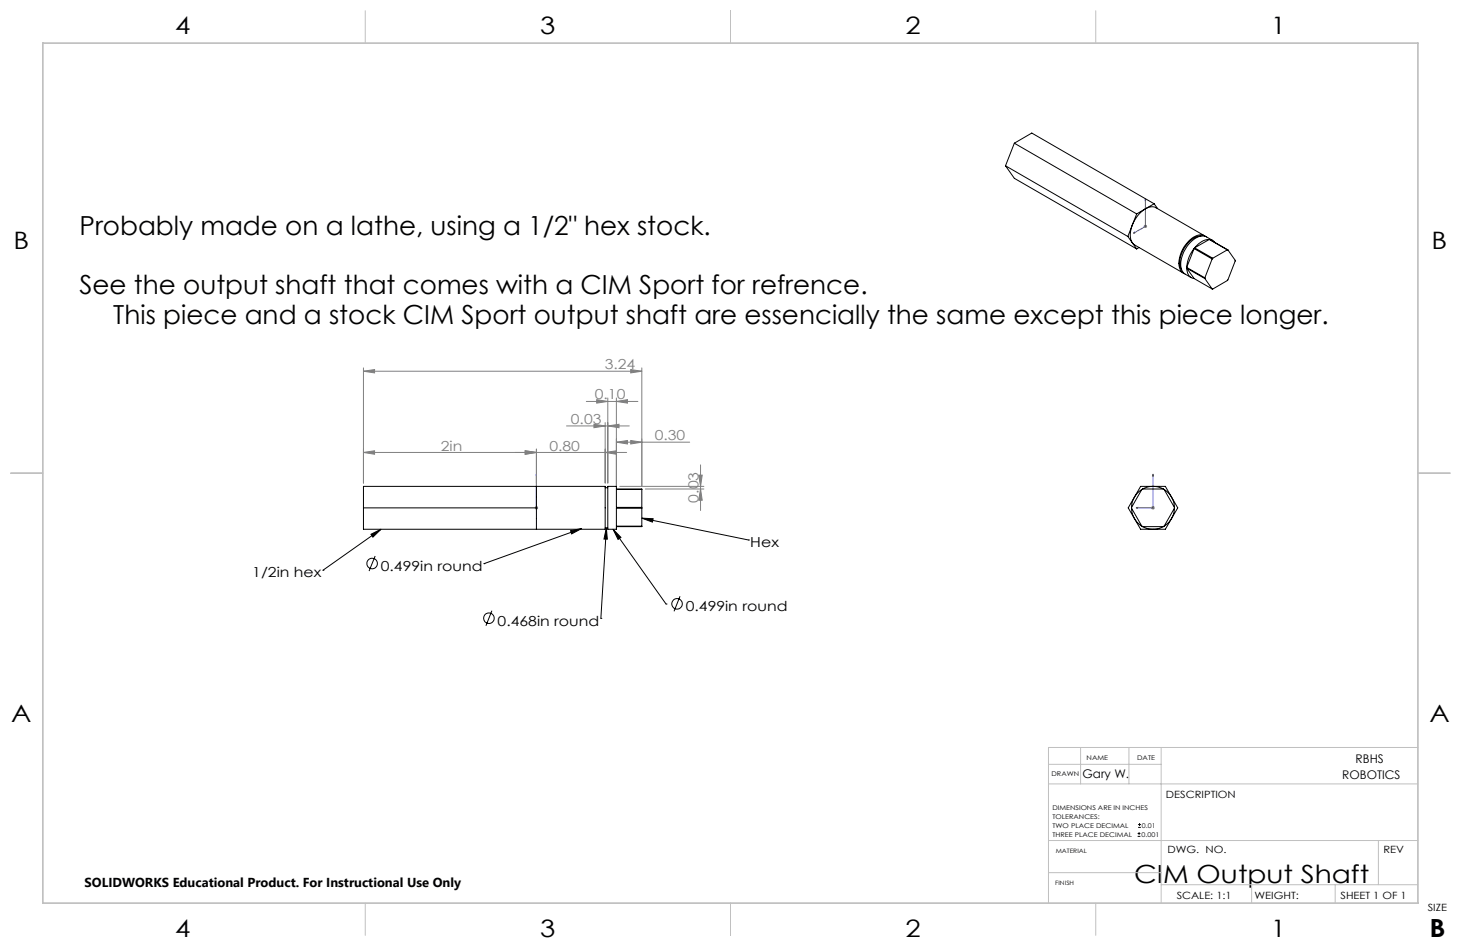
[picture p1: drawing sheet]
<svg xmlns="http://www.w3.org/2000/svg" width="432mm" height="279mm" viewBox="0 0 432 279" stroke-linecap="round" stroke-linejoin="round" font-family="sans-serif">
<g fill="none" stroke="#000" stroke-width=".3">
<path d="M109.6 157.8l3-1.5-2.4 2.3zM112.6 156.3l-17.1 12.1M168.6 156.7l3.3-.6-3 1.6zM171.9 156.1l-28.8 10.4M179.2 155.9l-1.6 26.7M179.2 155.9l.3 3.3h-1zM181.2 156.3l2.3 2.4-.8 .6zM181.2 156.3l15.6 22.1M189.7 153l3.3 .2-.2 1zM189.7 153l31.5 6.5M221.2 159.5h.1M95.5 168.4h.1"/>
<path d="M110.9 164.2l-1.8 4.5M143.1 166.5h.1M196.8 178.4h.1M201 176.1l-1.8 4.5M145.4 180.4l-1.8 4.4M177.6 182.6h.1M336.2 247h.8M336.2 246.2h.8M336.4 244.4h.8M336.4 243.5h.8M336.7 245.8v.8M336.8 243.1v.8"/>
<circle cx="110" cy="166.4" r="1.55"/>
<circle cx="200.1" cy="178.3" r="1.56"/>
<circle cx="144.5" cy="182.6" r="1.55"/>
</g>
<path d="M338.5 58.7v8.2l-3.5 2M338.5 58.7l.1 .4-.2 .1zM335.4 68.6v.2l-.4 .1zM158.5 149.9v.2zM158.5 140.1v.4v-.4M158.5 150h.1M158.5 140.1v9.9M335.8 150l.5-.1v.2zM340.8 140.1v9.9h-5M340.8 140.1l.1 .4h-.3z" fill="none" stroke="#00f" stroke-width=".3"/>
<g fill="none" stroke="#808080" stroke-width=".3">
<path d="M338 66.9h1M338.2 66.5l.7 .7M338.5 66.4v.9M338.9 66.5l-.7 .7M107.4 109.6l3.3-.5v1zM107.4 108.7v34M107.4 109.6h82.3M173.3 118.6h15.2M176.4 118l3.2 .6-3.2 .5zM179.6 117.5v25.2M182.2 118.6l3.3-.6v1.1zM182.2 117.5v26.1"/>
<path d="M186.4 109.1l3.3 .5-3.3 .5zM189.7 108.7v34.9M107.4 133.6l3.3-.5v1.1zM107.4 133.6h77.8M155.2 133.1l3.3 .5-3.3 .6zM158.5 132.6v16.4M167.4 125.8h18.6M175.5 125.3l3.4 .5-3.4 .5zM178.9 133.6l3.3-.5v1.1zM178.9 124.8v17.9M179.6 125.8l3.4-.5v1zM182.2 130.6l3.3-.5v1z"/>
<path d="M182.2 130.6h21.6M186.4 130.1l3.3 .5-3.3 .5zM207 137.3v13.5M158 150h1M158.2 149.6l.7 .8M158.5 149.5v1M158.9 149.6l-.7 .8M183.2 143.7h24.8M190.7 144.4h17.3M206.5 140.3h1l-.5 3.4zM207 144.4l.5 3.3h-1zM340.3 150h1"/>
<path d="M340.4 149.6l.7 .8M340.8 149.5v1M341.1 149.6l-.7 .8"/>
</g>
<g fill="none" stroke="#c0c0c0" stroke-width=".3">
<path d="M108 3.2v9.5M215.9 3.2v9.5M323.8 3.2v9.5M3.1 139.7h9.6M419.1 139.7h9.5M309.9 231.5h109.2M309.9 225.7h33.3M319.4 220.8v10.7M333.7 220.8v10.7M343.2 220.8v45.9M419.1 220.8h-109.2v45.9M309.9 248.2h109.2"/>
<path d="M309.9 257.7h33.3M407.4 248.2v13.1M108 266.7v9.6M215.9 266.7v9.6M323.8 266.7v9.6M343.2 261.3h75.9M369.9 261.3v5.4M394.6 261.3v5.4"/>
</g>
<path d="M12.7 12.7h406.4v254h-406.4z" fill="none" stroke="#c0c0c0" stroke-width=".5"/>
<path d="M109.6 157.8l3-1.5-2.4 2.3zM168.6 156.7l3.3-.6-3 1.6zM181.2 156.3l2.3 2.4-.8 .6zM179.2 155.9l.3 3.3h-1zM189.7 153l3.3 .2-.2 1z" fill="#000"/>
<g fill="#00f">
<path d="M158.5 149.9v.2zM158.5 140.1v.4z"/>
<path d="M335.4 68.6l-.4 .3 .4-.1zM338.5 58.7l-.1 .5 .2-.1zM335.8 150l.5 .1v-.2zM340.8 140.1l-.2 .4h.3z"/>
</g>
<g fill="#808080">
<path d="M178.9 133.6l3.3-.5v1.1zM155.2 133.1l3.3 .5-3.3 .6zM179.6 125.8l3.4-.5v1zM175.5 125.3l3.4 .5-3.4 .5zM182.2 118.6l3.3-.6v1.1zM176.4 118l3.2 .6-3.2 .5zM186.4 130.1l3.3 .5-3.3 .5zM182.2 130.6l3.3-.5v1z"/>
<path d="M107.4 133.6l3.3-.5v1.1zM155.2 133.1l3.3 .5-3.3 .6zM107.4 109.6l3.3-.5v1zM186.4 109.1l3.3 .5-3.3 .5z"/>
<path d="M206.5 140.3h1l-.5 3.4zM207 144.4l.5 3.3h-1z"/>
</g>
<g fill="none" stroke="#000" stroke-width=".3">
<path d="M297.2 49l36.1 20.9M297.2 49l2.6 3.7 36.2 20.8M299.8 42.3l-2.6 6.7M299.8 42.3l36.2 20.9M299.8 42.3l5.1-3 36.2 20.9M333.3 69.9l2.7 3.6M336 63.2l-2.7 6.7M336.7 73.1l-.7 .4M338.5 61.7a9.2 9.2 0 0 0-4.2 9.2l.3 .8 .8 .7 14.3 8.2M338.5 61.7a3.1 3.1 0 0 1 3.2-.3l14.4 8.3M338.5 61.7l-2.5 1.5M341.1 60.2l-2.6 1.5"/>
<path d="M341.1 60.2l1 1.4M350.7 79.2a2.75 2.75 0 0 0 2.2 3.1M350.7 79l5.4 3.1M350.7 79.2l5.4 3.1M350.7 79.2l2.2 3.1M352.9 73.4a9.7 9.7 0 0 0-2.2 5.6M352.9 73.4l5.3 3.1M352.9 73.4l-2.2 5.6M353.1 73.2l5.3 3.1M354.9 69.7a7.1 7.1 0 0 0-5.7 5.3 5.3 5.3 0 0 0 0 4.6M356.3 69.9a3.5 3.5 0 0 0-4.4 .8 9.2 9.2 0 0 0-3.3 8.4l.5 1.1 .9 .6M357.4 70.7a5.8 5.8 0 0 0-4.3 2.5"/>
<path d="M357.4 70.7l5.3 3.1M357.4 70.7l-4.3 2.5M358.2 76.5l-2.1 5.6M358.4 71l-1.8-1a4.1 4.1 0 0 0-4.7 1.5 8.9 8.9 0 0 0-2.7 8.1l.9 1.3 2 1.1M358.4 76.3l-.2 .2M359.1 71.6l-.5-.5-1.1-.4 5.4 3.1M362.7 73.8h.2M362.7 73.8l-4.3 2.5M362.9 73.8l2.2 3.1-2.2 5.8-4.7 2.6M352.9 82.3l5.3 3M356.1 82.1v.2M356.1 82.3l2.1 3"/>
<path d="M107.4 143.7h71.5v12.6h-71.5zM107.4 150h51.1M158.5 143.7v12.6M178.9 155.9h.7M178.9 144h.7M189.7 144.6l-7.5-.2v-.7h-2.6v12.6h2.6v-.8l7.5-.1M189.7 144.6h-7.5v5.3h7.5M189.7 149.9v.2M189.7 150.1h-7.5v5.3h7.5M189.7 144.6v5.3M189.7 150.1v5.3M334.4 149.9v.2"/>
<path d="M334.4 150.1a6.4 6.4 0 0 0 3.1 5.3M334.4 150.1l3.1 5.3M337.1 143.7h7.3l3.7 6.3-3.7 6.3h-7.3l-3.7-6.3zM337.5 155.4l.2 .1M337.5 144.6a6.4 6.4 0 0 0-3.1 5.3M337.5 144.6l-3.1 5.3M337.7 144.4l-.2 .2M337.7 155.5a6.4 6.4 0 0 0 6.1 0M337.7 144.4a6.4 6.4 0 0 1 6.1 0M337.7 155.5h6.1M337.7 144.4h6.1M343.8 144.4l.3 .2"/>
<path d="M344.1 155.4l-.3 .1M344.1 144.6a6.4 6.4 0 0 1 3 5.3M344.1 144.6l3 5.3M347.1 149.9v.2M347.1 150.1a6.4 6.4 0 0 1-3 5.3M347.1 150.1l-3 5.3"/>
</g>
<g font-size="7.8">
<text x="23.5" y="69.3">Probably made on a lathe, using a 1/2&quot; hex stock.</text>
<text x="23.5" y="86.8">See the output shaft that comes with a CIM Sport for refrence.</text>
<text x="33.5" y="95.6">This piece and a stock CIM Sport output shaft are essencially the same except this piece longer.</text>
</g>
<g font-size="7.4">
<text x="335.2" y="260.8">CIM Output Shaft</text>
<text x="422.4" y="276.7">B</text>
</g>
<g font-size="7.1">
<text x="51.7" y="10.1">4</text>
<text x="159.7" y="10.1">3</text>
<text x="267.6" y="10.1">2</text>
<text x="375.6" y="10.1">1</text>
<text x="4" y="73.6">B</text>
<text x="423.1" y="73.6">B</text>
<text x="3.3" y="213.3">A</text>
<text x="422.4" y="213.3">A</text>
<text x="51.7" y="276.8">4</text>
<text x="159.7" y="276.8">3</text>
<text x="267.6" y="276.8">2</text>
<text x="375.6" y="276.8">1</text>
</g>
<g font-size="4.1" fill="#808080">
<text x="178.7" y="109.1">3.24</text>
<text x="175.8" y="118">0.10</text>
<text x="168.7" y="125.2">0.03</text>
<text x="193.5" y="130">0.30</text>
<text x="130.3" y="133.1">2in</text>
<text x="162.4" y="133.1">0.80</text>
<text x="206.5" y="148.4" transform="rotate(-90 206.5 148.4)">0.03</text>
</g>
<g font-size="4.1">
<text x="221.7" y="161.6">Hex</text>
<text x="74.6" y="170.6">1/2in hex</text>
<text x="112.6" y="168.6">0.499in round</text>
<text x="147.1" y="184.8">0.468in round</text>
<text x="202.7" y="180.5">0.499in round</text>
</g>
<text font-size="3.8" x="25" y="261.9">SOLIDWORKS Educational Product. For Instructional Use Only</text>
<g font-size="3.5">
<text x="400.7" y="225.5">RBHS</text>
<text x="319.9" y="229.8">Gary W.</text>
<text x="396.7" y="230">ROBOTICS</text>
</g>
<g font-size="3">
<text x="344.6" y="235.6">DESCRIPTION</text>
<text x="345" y="251.9">DWG. NO.</text>
<text x="408.9" y="252">REV</text>
<text x="347.8" y="265.6">SCALE: 1:1</text>
<text x="370.8" y="265.6">WEIGHT:</text>
<text x="396.2" y="265.6">SHEET 1 OF 1</text>
<text x="422" y="269">SIZE</text>
</g>
<g font-size="1.9">
<text x="321.2" y="224.4">NAME</text>
<text x="336.1" y="224.4">DATE</text>
<text x="310.8" y="229.2">DRAWN</text>
<text x="311.1" y="239.3">DIMENSIONS ARE IN INCHES</text>
<text x="311.1" y="241.9">TOLERANCES:</text>
<text x="311.1" y="244.6">TWO PLACE DECIMAL</text>
<text x="337.5" y="244.6">0.01</text>
<text x="311.1" y="247.2">THREE PLACE DECIMAL</text>
<text x="337.4" y="247.2">0.001</text>
</g>
<g font-size="1.8">
<text x="312" y="251.8">MATERIAL</text>
<text x="311.9" y="261.5">FINISH</text>
</g>
</svg>
